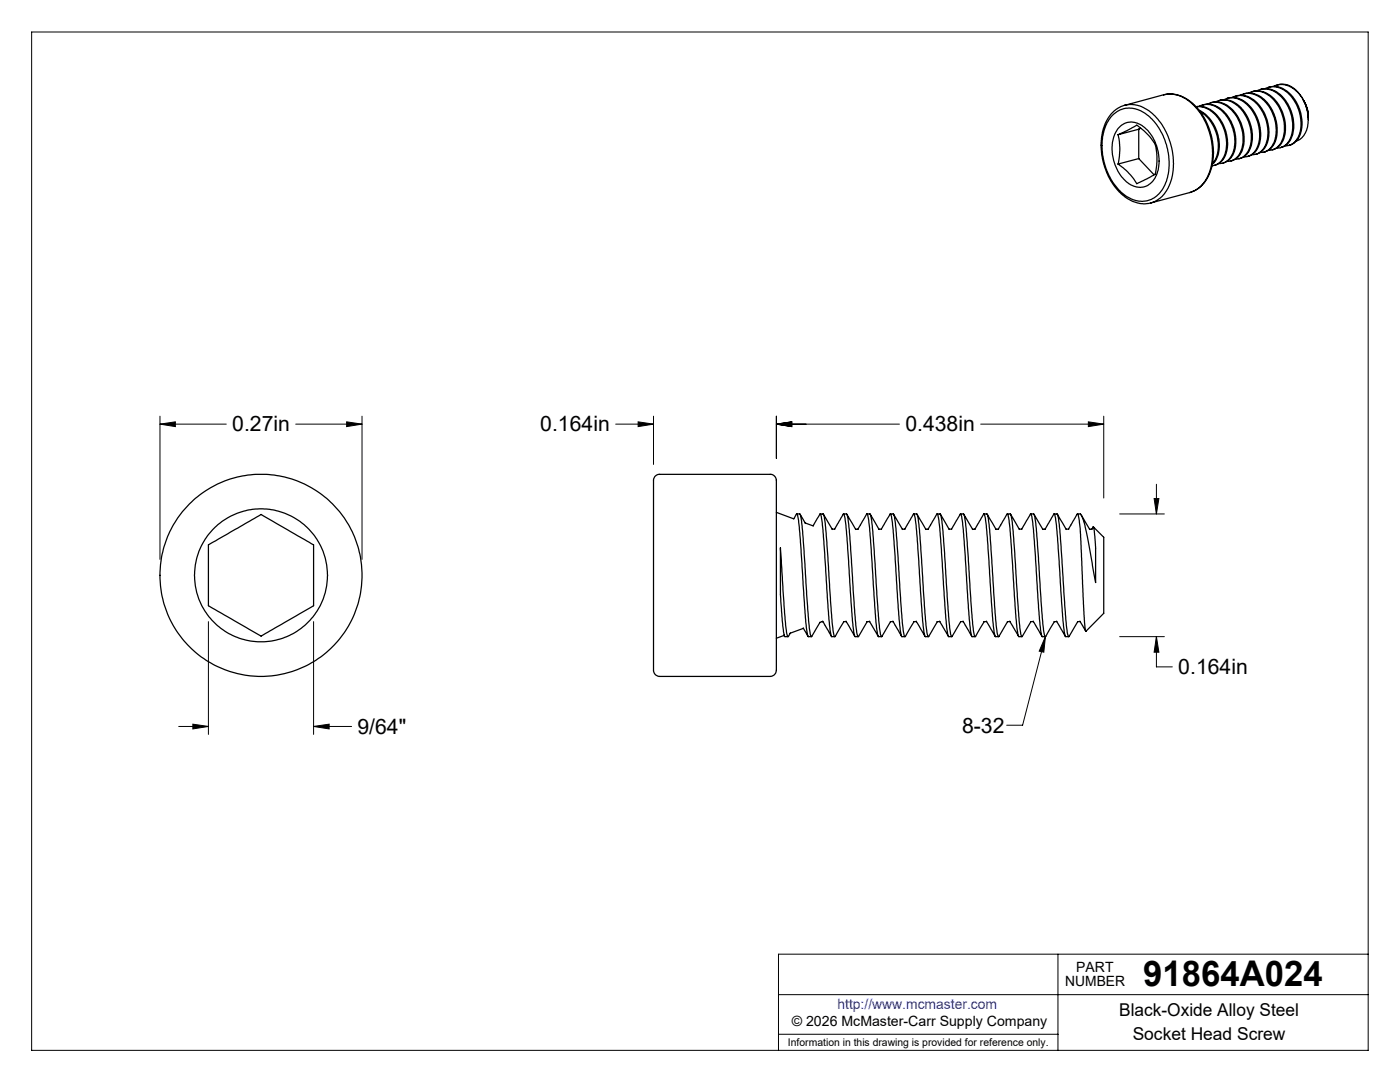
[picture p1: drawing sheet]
<svg xmlns="http://www.w3.org/2000/svg" width="279mm" height="216mm" viewBox="0 0 279 216" stroke-linecap="round" stroke-linejoin="round" font-family="sans-serif">
<g fill="none" stroke="#000" stroke-width=".2">
<path d="M6.3 6.4h266.7v203.2h-266.7zM31.9 84.6l3.1-.4v.9zM31.9 83v28.6M31.9 84.6h13.3M59 84.6h13.2M69.2 84.2l3 .4-3 .5zM72.2 83v28.6M122.9 84.6h7.5M127.4 84.2l3 .4-3 .5zM130.4 83v9.7M154.9 84.6l3.1-.4v.9zM154.9 84.6h24.6"/>
<path d="M154.9 83v8.5M195.7 84.6h24.6M217.2 84.2l3.1 .4-3.1 .5zM220.3 83v16.4M230.3 99.5h1l-.5 3.1zM230.8 96.6v6M223.4 102.6h9M41.6 124v22.5M62.6 124v22.5M208.6 127l-.3 3.1-.9-.2zM208.6 127l-4.5 17.7h-3.2M223.4 127h9"/>
<path d="M230.8 127l.5 3.1h-1zM230.8 127v6.1h3.2M35.7 145h5.9M38.5 144.5l3.1 .5-3.1 .5zM62.6 145l3.1-.5v1zM62.6 145h7.6M155.4 198.5h117.6M211.1 190.4v19.2M273 190.4h-117.6v19.2M155.4 206.4h55.7"/>
</g>
<g fill="none" stroke="#000" stroke-width=".25">
<path d="M232.2 18.9l1.4-.2 1.2 .2 1.3 .4 1.9 1.3 1.3 1.3 1 1.6 .9 1.7 .5 1.6 .3 1.5 .2 2.4-.2 1.8-.5 1.9-.7 1.3-.8 1.2-1.5 1.1-1 .4M232.2 18.9a6.6 6.6 0 0 1 6.7 2.8 13.5 13.5 0 0 1 2 13.7 5.7 5.7 0 0 1-3.4 3M232.2 18.9l-7.8 2.1M244.3 19.9a4.4 4.4 0 0 1 5.5 2 7.7 7.7 0 0 1 .8 8.1 2.83 2.83 0 0 1-2.4 1.3M245 19.6a4.7 4.7 0 0 1 5.1 2.4 7.7 7.7 0 0 1 .6 8.1l-.6 .6-1.1 .5M245.9 19.4a4.3 4.3 0 0 1 5.3 1.7 7.7 7.7 0 0 1 1 8.6 2.63 2.63 0 0 1-2.4 1.2M246.6 19.2a4.7 4.7 0 0 1 5.3 2.6 7.6 7.6 0 0 1 .5 7.8l-.8 .8-1 .4M247.5 19a4.2 4.2 0 0 1 5.3 1.7 7.8 7.8 0 0 1 1.1 8.4 2.76 2.76 0 0 1-2.4 1.3M248.2 18.7a4.9 4.9 0 0 1 5.4 2.8 7.6 7.6 0 0 1 .5 7.5l-1 1-.9 .3M249.2 18.6a4.3 4.3 0 0 1 5.4 1.8 7.8 7.8 0 0 1 1 8.2 2.69 2.69 0 0 1-2.4 1.4M249.9 18.3a4.7 4.7 0 0 1 5.2 2.4 7.5 7.5 0 0 1 .6 8l-.8 .8-1 .4M250.9 18.1a4.2 4.2 0 0 1 5.2 1.7 8 8 0 0 1 1.2 8.3 2.78 2.78 0 0 1-2.5 1.4"/>
<path d="M251.6 17.9a4.7 4.7 0 0 1 5.2 2.6 7.3 7.3 0 0 1 .4 7.9l-.9 .8-.7 .3M252.5 17.7a4.4 4.4 0 0 1 5.4 1.8 7.7 7.7 0 0 1 .9 8.4 2.86 2.86 0 0 1-2.4 1.2M253.2 17.4a4.6 4.6 0 0 1 5 2.2 7.6 7.6 0 0 1 .8 8.2l-.8 .8-1 .4M254.2 17.3a4.2 4.2 0 0 1 5.1 1.4l.5 .7M254.8 17a4.4 4.4 0 0 1 5 2.3v.1M259.8 19.4a7.6 7.6 0 0 1 .4 7.6l-.7 .8-.8 .3M259.9 19.6a7.5 7.5 0 0 1 1.2 3.8 6.2 6.2 0 0 0-.6-2.8M222 23a5 5 0 0 1 7 0 12.4 12.4 0 0 1 3.2 14.5 4.9 4.9 0 0 1-7.8 1.4l-.8-.7a12.6 12.6 0 0 1-2.7-13.6zM223.1 26.9l3.2-1.6a.75 .75 0 0 1 1.2 .2 9.2 9.2 0 0 1 3.2 3.9 11.8 11.8 0 0 1-.2 5.4l-3.6 1.9a12.8 12.8 0 0 0-3.8-4M223.1 26.9a12.3 12.3 0 0 1 0 5.8M223.2 25.5l.3-.2a3.6 3.6 0 0 1 5.2 .5l.9 .9 .8 1.3 .8 2.4 .1 2.2-.2 1.4-.4 1.1a3.6 3.6 0 0 1-6.1 1l-.7-.8-.8-1.2-.7-1.6-.4-1.7-.1-1.5 .2-1.5 .4-1.1zM224.4 21l-1.6 .8-1 .9-1 1.4-.6 1.4-.4 2.1-.1 1.9 .6 3.3 .6 1.7 .8 1.6 1.3 1.8 1.1 1.1 1.5 1 1.6 .5 1.4 .2 1.1-.2"/>
<path d="M224.4 21a6.8 6.8 0 0 1 7 3.2 13.5 13.5 0 0 1 1.8 13.3 5.7 5.7 0 0 1-3.5 3M227.3 25.8l-4.2 1.1M227.3 31.6l3 3.3M227.3 25.8v5.8M227.3 31.6l-4.2 1.1M227.6 25.6l-.3 .2M237.5 38.4l-7.8 2.1M238.7 21.3a5 5 0 0 1 5 2.9 7.6 7.6 0 0 1 .4 7.6l-.6 .7-1.1 .5M238.7 21.3a5.2 5.2 0 0 1 5 3.3 7 7 0 0 1-.1 7.6l-.6 .5-1.1 .4M239.3 21.2a4 4 0 0 1 5 1.4 7.8 7.8 0 0 1 1.4 8.6 2.68 2.68 0 0 1-2.5 1.4M239.3 22a7.9 7.9 0 0 1 3.3 10l-.7 .8M239.5 22.3a8 8 0 0 1 2.9 9.8l-.4 .6"/>
<path d="M240 21a4.8 4.8 0 0 1 5.3 2.6 7.6 7.6 0 0 1 .6 7.6l-.9 .9-1 .5M240.9 20.8a4.2 4.2 0 0 1 5.3 1.6 7.8 7.8 0 0 1 1.1 8.5 2.9 2.9 0 0 1-2.4 1.3M241.7 20.5a4.7 4.7 0 0 1 5.1 2.4 7.5 7.5 0 0 1 .6 8l-.9 .9-.9 .3M242.6 20.3a4.3 4.3 0 0 1 5.3 1.7 7.7 7.7 0 0 1 .9 8.6 2.63 2.63 0 0 1-2.2 1.2M243.3 20.1a4.5 4.5 0 0 1 5.1 2.2 7.4 7.4 0 0 1 .5 8.4l-.7 .6-.9 .4M260.1 20l.4 .6M260.2 20.1l.1 .3M260.3 20.4l.2 .2M260.3 20.4l.7 1.6 .1 1.9M130.7 95l.7-.3h22.3a1.47 1.47 0 0 1 1.2 1.9v37.1a1.26 1.26 0 0 1-1.2 1.3h-22.1a1.5 1.5 0 0 1-1.2-2v-37.3zM41.6 108.7l10.5-6 9.6 5.5 .9 .5v12.2l-10.5 6-9.6-5.5-.9-.5zM154.9 102.2l3.5 1.3 .6-.9 .2 .3 .5 4.9 1.2 17a4 4 0 0 0 .5 2.2h.5"/>
<path d="M159 102.6h.7l.3 1.5 1.5 20.6a3.8 3.8 0 0 0 .5 2.3l1.7-2.8M159.7 102.6l1 1.9M160.7 104.4l1.6 .6M162.3 104.9l1.4-2.3a11.5 11.5 0 0 1 .6 4.5l1.3 18.5 .3 1.4h.7M163.7 102.6h.6a17.1 17.1 0 0 1 .7 5.3l1.2 17a3.9 3.9 0 0 0 .4 2.1l1.8-3M164.3 102.6l1.8 3.1M166.1 105.6h.5M166.5 105.6l1.9-3 .3 .9 .4 3.9 1.1 17.4 .4 2.1 .7 .1M168.3 102.6h.6l.2 .2 .3 2 1.4 20.1a3.9 3.9 0 0 0 .5 2.1l1.8-3M169 102.6l1.8 3.1M170.7 105.6h.6M171.2 105.6l1.8-3 .2 .3 .4 2.6 1.3 19.3a4 4 0 0 0 .5 2.2h.5"/>
<path d="M173 102.6h.7l.3 1.5 1.5 20.6a3.8 3.8 0 0 0 .5 2.3l1.7-3h.5M173.7 102.6l1.7 3.1M175.4 105.6h.5M175.9 105.6l1.8-3 .2 .6 .4 2.6 1.3 19.8 .4 1.4h.6M177.7 102.6h.6a17.1 17.1 0 0 1 .7 5.3l1.2 17a3.9 3.9 0 0 0 .4 2.1l1.8-3M178.3 102.6l1.8 3.1M180.1 105.6h.5M180.6 105.6l1.8-3 .3 .9 .4 3.9 1.1 17.4 .4 2.1 .7 .1M182.4 102.6h.6l.1 .2 .3 2 1.4 20.1a3.9 3.9 0 0 0 .5 2.1l1.8-3M183 102.6l1.8 3.1M184.7 105.6h.6M185.2 105.6l1.8-3 .2 .3 .4 2.6 1.3 19.3a4 4 0 0 0 .5 2.2h.5"/>
<path d="M187 102.6h.7l.3 1.5 1.5 20.6a3.8 3.8 0 0 0 .5 2.3l1.7-3M187.7 102.6l1.7 3.1M189.4 105.6h.5M189.9 105.6l1.8-3 .2 .6 .4 2.6 1.3 19.8 .4 1.4h.6M191.7 102.6h.6a17.1 17.1 0 0 1 .7 5.3l1.2 17a3.9 3.9 0 0 0 .4 2.1l1.8-3M192.3 102.6l1.8 3.1M194.1 105.6h.5M194.6 105.6l1.8-3 .3 .9 .4 3.9 1.1 17.4 .4 2.1 .7 .1M196.4 102.6h.6l.1 .2 .3 2 1.4 20.1a3.9 3.9 0 0 0 .5 2.1l1.8-3h.5M197 102.6l1.8 3.1M198.8 105.6h.5M199.2 105.6l1.8-3 .2 .3 .4 2.6 1.3 19.3a4 4 0 0 0 .5 2.2h.5"/>
<path d="M201 102.6h.7l.3 1.7 1.5 20.4a3.8 3.8 0 0 0 .5 2.3l1.7-3M201.7 102.6l1.7 3.1M203.4 105.6h.5M203.9 105.6l1.8-3 .3 .6 .3 2.6 1.3 19.8 .4 1.4h.6M205.7 102.6h.6a17.1 17.1 0 0 1 .7 5.3l1.2 17a3.9 3.9 0 0 0 .4 2.1l1.8-3M206.3 102.6l1.8 3.1M208.1 105.6h.5M208.6 105.6l1.8-3 .3 .9 .4 3.9 1.1 17.4 .4 2.1 .7 .1M210.4 102.6h.6l.1 .2 .3 2 1.4 20.1a3.9 3.9 0 0 0 .5 2.1l1.8-3M211 102.6l1.8 3.1M212.8 105.6h.5M215.1 102.6h.6l.8 2.3 2.2 11.3v-7.1l-.5-4-.3 .5h-.5"/>
<path d="M215.8 102.8l1.7 2.9M218.2 105.1l2.1 2.1v15.2l-3.6 3.5-.1-.3-.3-3-.7-17.1-.4-2.6-.1-.3-1.8 3M156.5 126.7l.1 .3M156.5 126.8l-1.6 .6M157.7 126.3l-.4 .7a16.6 16.6 0 0 1-.7-5.2l-.8-12.5v9.4l.3 5.1 .5 3.1 .7 .1M160.3 125.3l1 1.7M160.3 125.4l-2.6 1M164.2 123.9l1.7 3.1M164.2 124l-.6 .2M168.3 124h.6M168.8 123.9l1.8 3.1M173 124h.6"/>
<path d="M173.5 123.9l1.8 3.1M178.2 123.9l1.8 3.1M182.4 124h.5M182.8 123.9l1.8 3.1M187 124h.6M187.5 123.9l1.8 3.1M191.7 124h.5M192.2 123.9l1.8 3.1M196.4 124h.5M196.8 123.9l1.8 3.1M201.5 123.9l1.8 3.1M205.7 124h.5"/>
<path d="M206.2 123.9l1.8 3.1M210.4 124h.5M210.9 123.9l1.7 3.1M215.1 124h.5M215.5 123.9l1.2 2"/>
<circle cx="52.1" cy="114.8" r="20.2"/>
<circle cx="52.1" cy="114.8" r="13.3"/>
</g>
<path d="M38.5 144.5l3.1 .5-3.1 .5zM62.6 145l3.1-.5v1zM31.9 84.6l3.1-.4v.9zM69.2 84.2l3 .4-3 .5zM127.4 84.2l3 .4-3 .5zM154.9 84.6l3.1-.4v.9zM154.9 84.6l3.1-.4v.9zM217.2 84.2l3.1 .4-3.1 .5zM230.3 99.5h1l-.5 3.1zM230.8 127l.5 3.1h-1zM208.6 127l-.3 3.1-.9-.2z" fill="#000"/>
<text font-size="7.1" x="228.2" y="196.8">91864A024</text>
<g font-size="4.2">
<text x="46.3" y="86">0.27in</text>
<text x="107.8" y="86">0.164in</text>
<text x="180.7" y="86">0.438in</text>
<text x="235.2" y="134.5">0.164in</text>
<text x="71.4" y="146.4">9/64&quot;</text>
<text x="192" y="146.3">8-32</text>
</g>
<g font-size="3.5">
<text x="223.4" y="202.8">Black-Oxide Alloy Steel</text>
<text x="226.1" y="207.5">Socket Head Screw</text>
</g>
<g font-size="2.8">
<text x="212.6" y="196.8">NUMBER</text>
<text x="214.8" y="194">PART</text>
<text x="158" y="204.8">© 2026 McMaster-Carr Supply Company</text>
</g>
<text font-size="2.8" fill="#00f" x="167.1" y="201.4">http://www.mcmaster.com</text>
<text font-size="2.1" x="157.3" y="208.6">Information in this drawing is provided for reference only.</text>
</svg>
